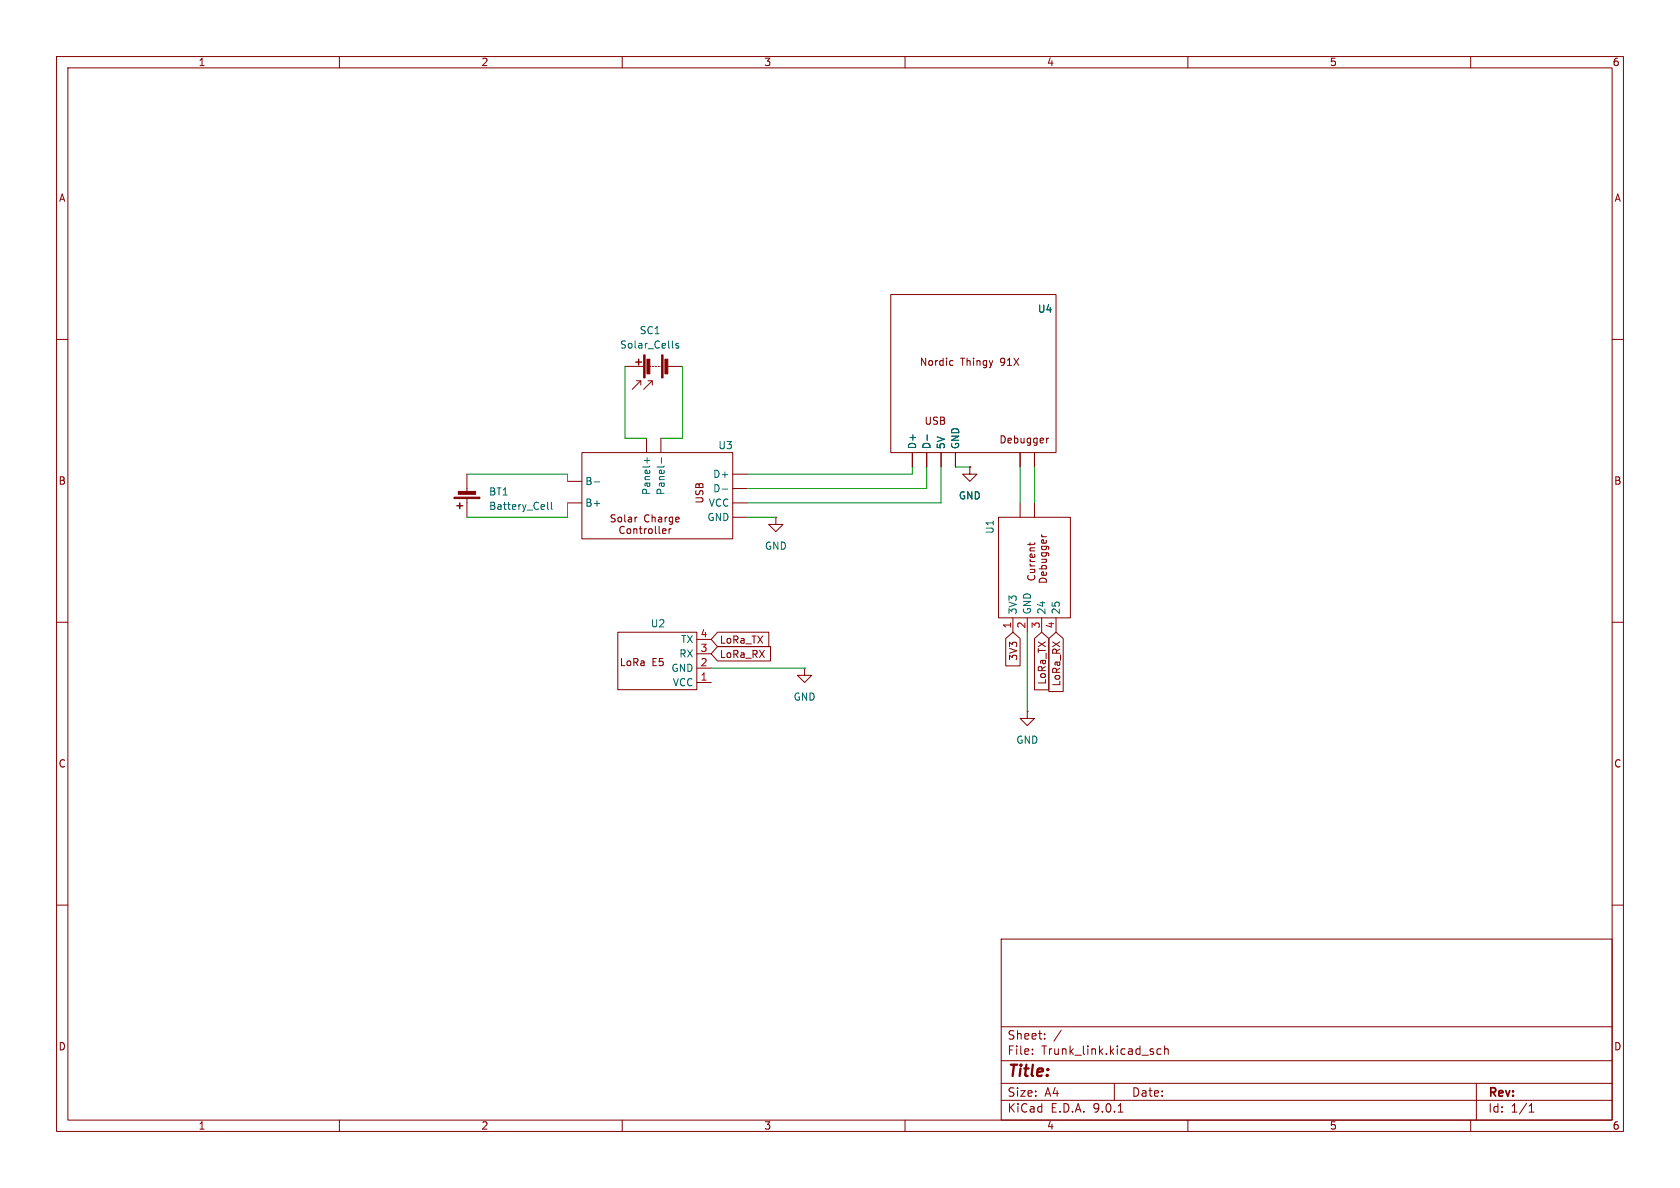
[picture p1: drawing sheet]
<svg xmlns="http://www.w3.org/2000/svg" width="297mm" height="210mm" viewBox="0 0 297 210" stroke-linecap="round" stroke-linejoin="round" font-family="sans-serif">
<g fill="none" stroke="#840000" stroke-width=".18">
<path d="M10 10h277v190h-277zM12 12h273v186h-273zM60 10v2M110 10v2M160 10v2M210 10v2M260 10v2M157.5 52.1h29.2v27.9h-29.2zM10 60h2M110.5 64.8h3.3M112.5 67.3h.8v.8M113.3 67.3l-1.5 1.5"/>
<path d="M114.3 77.5v2.5M114.6 67.3h.7v.8M114.8 64.8h.3M115.3 67.3l-1.5 1.5M115.3 64.8h.3M115.8 64.8h.3M116.3 64.8h.3M116.8 64.8h.3M116.8 77.5v2.5M118.1 64.8h2.5M167 74.5v.4M168.5 63.8l-.4-.1-.2 .3 .1 .5h.5"/>
<path d="M174.9 63.7l.3 .9M175.2 64.6l-.1 .3M175.5 63.7l-.3 .9M184.3 77.5l.2 .3-.6 .1M184.4 78.2l-.1 .1M185 77.5v.8M185.4 77.5l-.4 .2M285 60h2M82.5 83.8v3.3M82.5 88.1v3.3M100.3 85.1h2.6M100.3 88.9h2.6"/>
<path d="M102.9 80h26.6v15.3h-26.6zM108.8 91.1l-.5-.1-.2 .1v.4l.5 .2 .2 .3-.3 .3-.5-.1M109.3 91.5l.2-.1 .3 .1 .1 .5-.1 .2-.3 .1-.2-.2zM110.4 93.2a.6 .6 0 0 0-.9 .4 .6 .6 0 0 0 .6 .7l.3-.1M110.4 91v1.1l.2 .2M111 93.5h.3l.2 .2v.4l-.2 .2h-.3l-.2-.2zM111.1 91.5h.5l.1 .8M111.7 91.7l-.5 .1-.1 .2 .1 .3 .5-.1M112.1 93.6l.1-.1h.3l.1 .8M112.1 93.5v.8M112.3 91.4v.9M112.6 91.4l-.3 .3"/>
<path d="M113 93.5h.5M113.2 93v1.1l.3 .2M113.9 93.5v.8M114.3 93.5l-.4 .2M114.7 91.1a.6 .6 0 0 0-.8 .4 .6 .6 0 0 0 .6 .8l.2-.2M114.8 93.5h.3l.2 .2v.4l-.2 .2h-.3l-.1-.2zM115.3 91.5l.2-.1 .3 .1v.8M115.3 91v1.3M115.9 93v1.1l.1 .2M116.4 91.5h.5l.1 .8M116.5 93v1.1l.2 .2M117 91.7l-.4 .1-.2 .2 .2 .3 .4-.1"/>
<path d="M117.1 93.9l.6-.1v-.3h-.4l-.2 .1 .1 .7h.5M117.6 91.4v.9M117.9 91.4l-.3 .3M118.3 93.5v.8M118.6 93.5l-.3 .2M118.9 91.5l-.3-.1-.3 .3 .1 .5h.5M118.9 91.4v1l-.2 .3-.3-.1M119.5 91.8l.6-.1-.1-.2-.4-.1-.1 .2v.6h.5M123 88.7h1M123 88h1M123.1 86.7l-.1 .5 .2 .3 .3-.2 .2-.3M123.1 85.6l.3-.1 .2 .3 .1-.3h.3l.3 .2v.5h-1.3z"/>
<path d="M123.6 85.8v.4M129.5 88.9h2.6M129.5 83.8h2.6M129.5 86.4h2.6M129.5 91.4h2.6M137.2 91.4v1.3h1.2l-1.2 1.3-1.3-1.3h1.3M137.2 91.4h.1M161.3 80v2.6M163.8 80v2.6M166.4 80v2.6M168.9 80v2.6M171.4 82.6v1.2h1.3l-1.3 1.3-1.2-1.3h1.2"/>
<path d="M171.4 82.6h.1M176.5 91.4h12.7v17.8h-12.7zM180.3 80v2.6M180.3 88.9v2.5M181.7 96.2h1.1M182.1 99.7l.2 .3M182.1 95.9v.5M182.1 98.9l.2 .4M182.1 99.3h.8M182.1 97.4h.8M182.4 97.9l-.3 .2 .1 .4h.6M182.9 80v2.6"/>
<path d="M182.9 88.9v2.5M182.9 96.8l-.7 .1-.1 .3 .1 .2M185.2 97.7l.2 .3v.3M185.2 96.6l.2 .2v.3M10 110h2M109.2 111.8h14v10.1h-14zM113.7 116.8l.2 .2v.7M113.9 117.6l-.5 .1M113.9 117.1l-.5 .1M123.2 118.1h2.5M123.2 115.6h2.5M123.2 113h2.5"/>
<path d="M126.8 114.3h9.4v2.5h-9.4l-1.1-1.2zM126.8 111.8h9.1v2.5h-9.1l-1.1-1.3zM142.2 118.1v1.3h1.3l-1.3 1.3-1.2-1.3h1.2M142.2 118.1h.1M177.8 112.9l1.3-1.1 1.2 1.1v4.8h-2.5zM179.1 109.2v2.6M181.6 109.2v2.6M181.8 101.7a.51 .51 0 0 0 0 .7 .51 .51 0 0 0 .6 .1M182.1 100.7h.8M182.1 100h.8M182.8 101.7l.1 .3M182.9 112.9l1.2-1.1 1.3 1.1v9h-2.5z"/>
<path d="M182.9 100.7v.4l-.8 .1M184.1 109.2v2.6M184.8 102.3l.2 .6h-1.3M184.9 101.2l.1 .3-.2 .2-.6-.1v-.4l.2-.1 .2 .6M185.4 112.9l1.3-1.1 1.3 1.1v9.3h-2.6zM186.7 109.2v2.6M285 110h2M123.2 120.7h2.5M181.6 125.7v1.3h1.3l-1.3 1.3-1.3-1.3h1.3M181.6 125.7h.1M10 160h2M177 166h108v32h-108z"/>
<path d="M285 160h2M60 198v2M110 198v2M160 198v2M177 194.5h108M177 191.5h108M177 187.5h108M177 181.5h108M182.5 186.3v.1M182.5 185.5v.1M184.7 183.6v.1M184.7 182.8v.1"/>
<path d="M187.6 182.1l-1.3 2M197 191.5v3M197.7 196.6h.8M205.2 185.5l-.4-.1-.3 .3v.4l.2 .2h.5M205.9 185.5l.2-.1 .4 .1v.9M205.9 184.9v1.5M210 198v2M260 198v2M261 191.5v6.5M270.3 196.6h.9M270.3 195.5l.4-.4v1.5"/>
</g>
<path d="M120 60.8l-.3-.1-.2 .2v.2l.5 .1v.3h-.5M163.9 76.9v.9M96.8 88.8v1.1l.2 .2M97.5 88.8v1.1l.2 .2M105.1 85.2h.9M113.9 81.4h1M114.4 80.9v1M116.9 80.9v1M127.7 86.5h.9" fill="none" stroke="#006464" stroke-width=".18"/>
<g fill="#840000" stroke="#840000" stroke-width=".18">
<path d="M113.8 62.7h.2v4.1h-.2z"/>
<path d="M117 62.7h.2v4.1h-.2z"/>
<path d="M114.4 63.5h.5v2.6h-.5z"/>
<path d="M117.6 63.5h.5v2.6h-.5z"/>
<path d="M80.3 87.9h4.5v.2h-4.5z"/>
<path d="M81 86.9h3.1v.5h-3.1z"/>
</g>
<path d="M112.4 64h1M112.9 63.5v1M80.8 89.4h1M81.3 88.9v1" fill="none" stroke="#840000" stroke-width=".25"/>
<g fill="none" stroke="#009600" stroke-width=".18">
<path d="M110.5 64.8v12.7h3.8M120.6 64.8v12.7h-3.8M82.5 83.8h17.8v1.3M100.3 88.9v2.5h-17.8M132.1 91.4h5.1M161.3 82.6v1.2h-29.2M163.8 82.6v3.8h-31.7M166.4 82.6v6.3h-34.3M168.9 82.6h2.5M180.3 82.6v6.3M182.9 82.6v6.3M125.7 118.1h16.5"/>
<path d="M181.6 111.8v13.9"/>
</g>
<text font-size="2.8" fill="#840000" x="178" y="190.9">Title:</text>
<g font-size="2.1" fill="#840000">
<text x="178" y="184">Sheet:</text>
<text x="178" y="186.7">File:</text>
<text x="184.1" y="186.7">Trunk_link.kicad_sch</text>
<text x="178" y="196.9">KiCad</text>
<text x="178" y="194.1">Size:</text>
<text x="184.7" y="194.1">A4</text>
<text x="185.7" y="196.9">E.D.A.</text>
<text x="193.3" y="196.9">9.0.1</text>
<text x="200" y="194.1">Date:</text>
<text x="263" y="194.3">Rev:</text>
<text x="263" y="196.9">Id:</text>
<text x="267.1" y="196.9">1/1</text>
</g>
<g font-size="1.8" fill="#840000">
<text x="35" y="11.9">1</text>
<text x="85" y="11.9">2</text>
<text x="135" y="11.9">3</text>
<text x="185" y="11.9">4</text>
<text x="235" y="11.9">5</text>
<text x="285" y="11.9">6</text>
<text x="10.3" y="35.9">A</text>
<text x="285.3" y="35.9">A</text>
<text x="162" y="64.9">Nordic</text>
<text x="169.3" y="64.9">Thingy</text>
<text x="176.4" y="64.9">91X</text>
<text x="162.8" y="75.3">USB</text>
<text x="176" y="78.6">Debugger</text>
<text x="10.3" y="85.9">B</text>
<text x="285.3" y="85.9">B</text>
<text x="184.3" y="100.2" transform="rotate(-90 184.3 100.2)">Debugger</text>
<text x="127.2" y="114">LoRa_TX</text>
<text x="184.3" y="108.4" transform="rotate(-90 184.3 108.4)">Current</text>
<text x="108.9" y="118">LoRa</text>
<text x="114.7" y="118">E5</text>
<text x="127.2" y="116.5">LoRa_RX</text>
<text x="180" y="116.9" transform="rotate(-90 180 116.9)">3V3</text>
<text x="185.1" y="121.1" transform="rotate(-90 185.1 121.1)">LoRa_TX</text>
<text x="187.6" y="121.4" transform="rotate(-90 187.6 121.4)">LoRa_RX</text>
<text x="10.3" y="135.9">C</text>
<text x="285.3" y="135.9">C</text>
<text x="10.3" y="185.9">D</text>
<text x="285.3" y="185.9">D</text>
<text x="35" y="199.9">1</text>
<text x="85" y="199.9">2</text>
<text x="135" y="199.9">3</text>
<text x="185" y="199.9">4</text>
<text x="235" y="199.9">5</text>
<text x="285" y="199.9">6</text>
</g>
<g font-size="1.8" fill="#006464">
<text x="113" y="59.3">SC1</text>
<text x="183.4" y="55.5">U4</text>
<text x="109.5" y="61.8">Solar_Cells</text>
<text x="126.9" y="79.6">U3</text>
<text x="162.2" y="79.5" transform="rotate(-90 162.2 79.5)">D+</text>
<text x="164.7" y="79.5" transform="rotate(-90 164.7 79.5)">D-</text>
<text x="167.2" y="79.5" transform="rotate(-90 167.2 79.5)">5V</text>
<text x="169.8" y="79.5" transform="rotate(-90 169.8 79.5)">GND</text>
<text x="86.4" y="87.8">BT1</text>
<text x="103.4" y="86">B-</text>
<text x="103.4" y="89.8">B+</text>
<text x="115.2" y="87.6" transform="rotate(-90 115.2 87.6)">Panel+</text>
<text x="117.7" y="87.6" transform="rotate(-90 117.7 87.6)">Panel-</text>
<text x="125.2" y="89.8">VCC</text>
<text x="126" y="84.7">D+</text>
<text x="126" y="87.2">D-</text>
<text x="169.4" y="88.5">GND</text>
<text x="86.4" y="90.3">Battery_Cell</text>
<text x="125" y="92.3">GND</text>
<text x="125.6" y="90.2" transform="rotate(-90 125.6 90.2)">USB</text>
<text x="175.9" y="94.5" transform="rotate(-90 175.9 94.5)">U1</text>
<text x="135.1" y="97.4">GND</text>
<text x="115" y="111.1">U2</text>
<text x="120.3" y="113.9">TX</text>
<text x="179.9" y="108.7" transform="rotate(-90 179.9 108.7)">3V3</text>
<text x="182.5" y="108.7" transform="rotate(-90 182.5 108.7)">GND</text>
<text x="185" y="108.7" transform="rotate(-90 185 108.7)">24</text>
<text x="187.6" y="108.7" transform="rotate(-90 187.6 108.7)">25</text>
<text x="118.6" y="119">GND</text>
<text x="120" y="116.4">RX</text>
<text x="118.9" y="121.5">VCC</text>
<text x="140.2" y="124.1">GND</text>
<text x="179.6" y="131.7">GND</text>
</g>
<g font-size="1.8" fill="#a90000">
<text x="123.8" y="112.8">4</text>
<text x="178.8" y="111.2" transform="rotate(-90 178.8 111.2)">1</text>
<text x="181.4" y="111.2" transform="rotate(-90 181.4 111.2)">2</text>
<text x="183.9" y="111.2" transform="rotate(-90 183.9 111.2)">3</text>
<text x="186.4" y="111.2" transform="rotate(-90 186.4 111.2)">4</text>
<text x="123.8" y="117.9">2</text>
<text x="123.8" y="115.3">3</text>
<text x="123.8" y="120.4">1</text>
</g>
</svg>
